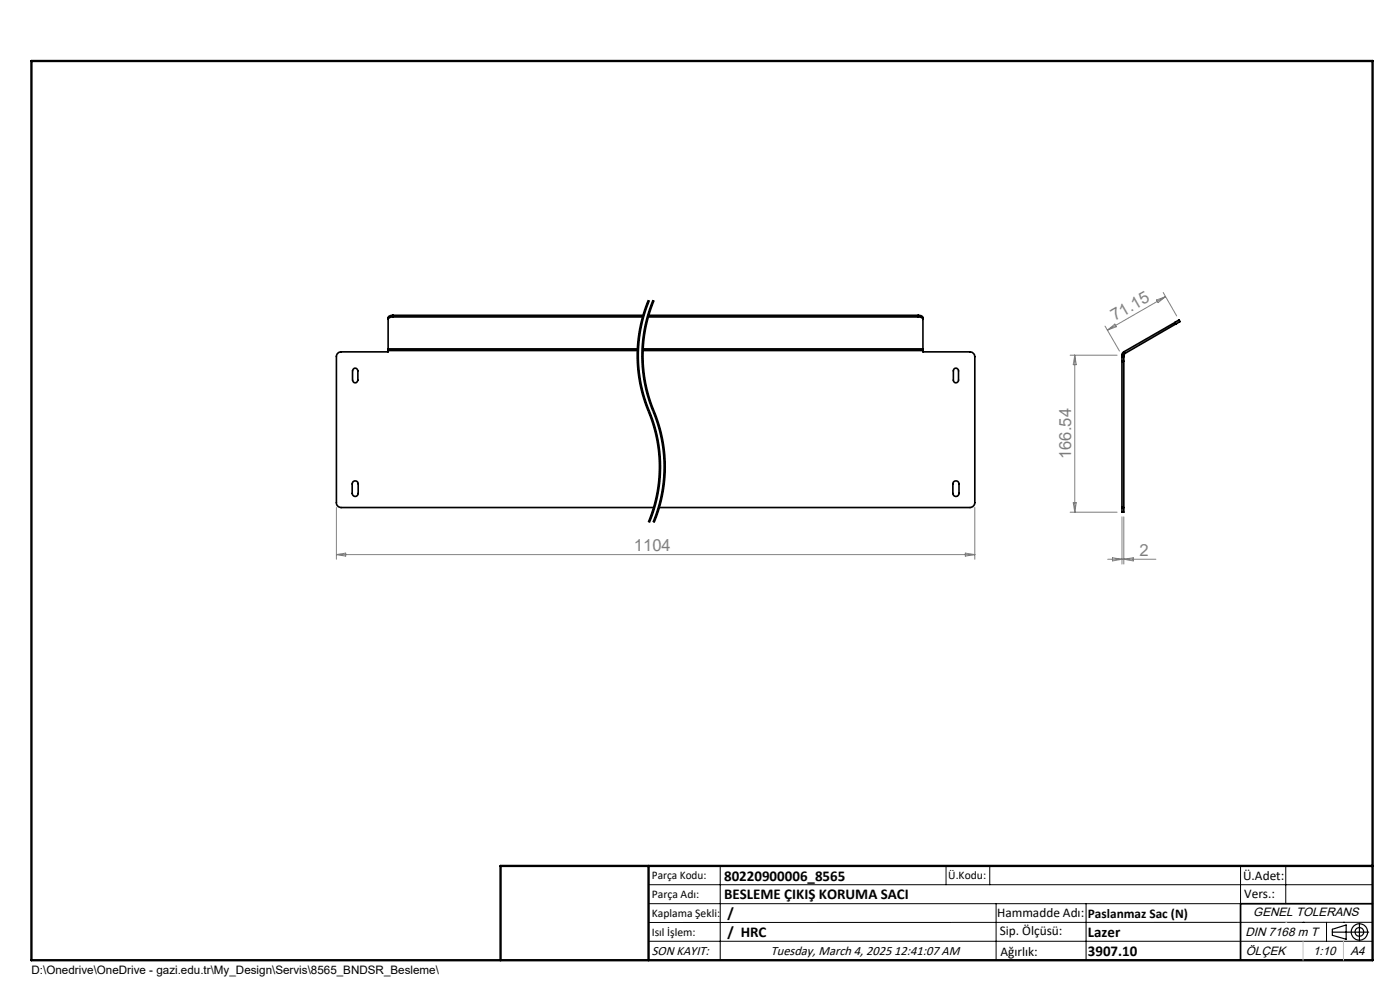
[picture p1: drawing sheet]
<svg xmlns="http://www.w3.org/2000/svg" width="297mm" height="210mm" viewBox="0 0 297 210" stroke-linecap="round" stroke-linejoin="round" font-family="sans-serif">
<g fill="none" stroke="#000" stroke-width=".35">
<path d="M75 78.3a.55 .55 0 0 1 .6-.2 .55 .55 0 0 1 .3 .6v1.9a.56 .56 0 0 1-.5 .6 .56 .56 0 0 1-.6-.6v-1.9zM82.3 74v.4M82.3 74.4v.2h-9.9a1.02 1.02 0 0 0-1 1.1v30.9a1.02 1.02 0 0 0 1 1.1h66.3M82.3 74h53M82.3 74.4h53M83.4 67.2a.95 .95 0 0 0-1.1 .5M83.4 66.9a.95 .95 0 0 0-1.1 .5v6.6M83.4 67.2h53M83.4 66.9h53.1M83.4 66.9v.3M136.3 74h59.5M136.3 74.4h59.5"/>
<path d="M137.4 67.2h57.4M137.5 66.9h57.3M194.8 67.2a.86 .86 0 0 1 1 .5M194.8 66.9a.86 .86 0 0 1 1 .5v6.6M194.8 66.9v.3M195.8 74v.4M195.8 74.4v.2h10a1.09 1.09 0 0 1 1 1.1v30.9a1.09 1.09 0 0 1-1 1.1h-66M202.4 78.3a.55 .55 0 0 1 .6-.2 .55 .55 0 0 1 .3 .6v1.9a.55 .55 0 0 1-.5 .6 .55 .55 0 0 1-.6-.6v-1.9zM238 75.7v1M238 76.7h.4M238 75.3v.4M238 76.7v31"/>
<path d="M238 75.7h.4M238 75.3h.4M238.4 75.7v1M238.4 74.6l-.3 .4-.1 .3M238.4 75.3v.4M238.4 76.7v31M238.4 74.6l.2 .4M238.6 75l-.2 .3M249.3 68.4l.8-.5 .2 .3-.9 .5M249.3 68.4l.1 .3M249.3 68.4l-10.9 6.2M249.4 68.7l-10.8 6.3"/>
<path d="M74.9 102.2l.6-.2a.61 .61 0 0 1 .5 .6v2.1a.64 .64 0 0 1-.6 .6 .64 .64 0 0 1-.7-.6v-2.1zM202.3 102.2l.4-.2a.64 .64 0 0 1 .7 .6v2.1a.65 .65 0 0 1-.6 .6 .65 .65 0 0 1-.7-.6v-2.1zM238 107.7v.9h.4v-.9M238 107.7h.4M291.2 191.7h-28v12"/>
</g>
<path d="M137.7 63.7a30.6 30.6 0 0 0 0 23.5M138.7 63.7a30.6 30.6 0 0 0 0 23.5M137.7 87.2a30.6 30.6 0 0 1 0 23.6M138.7 87.2a30.6 30.6 0 0 1 0 23.6" fill="none" stroke="#000" stroke-width=".21" stroke-dasharray="6.3 1.3 1.3 1.3" stroke-dashoffset="1.2" stroke-linecap="butt"/>
<g fill="none" stroke="#000" stroke-width=".21">
<path d="M135.2 77.1a33 33 0 0 0 2.9 11.7M135.6 69.8a30.8 30.8 0 0 0-.4 7.3M135.8 69l-.2 .8M136.2 77.1l.2 2.4M136.4 71.4l-.3 3.3 .1 2.4M136.4 79.5a34 34 0 0 0 2.7 9.3M136.6 69.8l-.2 1.6M136.6 65.9l-.8 3.1M136.8 69l-.2 .8M137.5 63.6l-.9 2.3M137.6 65.9l-.8 3.1M137.7 63.7a31.1 31.1 0 0 0 .5 25 30.6 30.6 0 0 1-.5 22.1"/>
<path d="M137.8 63.8a30.4 30.4 0 0 0-.6 21.9M138.5 63.6l-.9 2.3M138.7 63.7a31.1 31.1 0 0 0 .5 25 30.6 30.6 0 0 1-.5 22.1M138.8 63.8a30.4 30.4 0 0 0-.6 21.9M137.2 85.7l.5 1.1M137.7 86.8l.1 .4zM137.8 87.2a30.8 30.8 0 0 1 2 16.7M138.1 88.8a30.4 30.4 0 0 1 1.5 6.2M138.2 85.7a31.7 31.7 0 0 1 2.6 18.2M139.1 88.8a30.4 30.4 0 0 1 1.5 14.2M139.6 95a30.4 30.4 0 0 1 0 8M138.8 106.9l-1.3 3.8"/>
<path d="M139.5 105.5l-.8 3.1-.9 2.3M139.6 103l-.8 3.9M139.7 104.7l-.2 .8M139.8 106.9l-1.3 3.8M139.8 103.9l-.1 .8M140.5 105.5l-.8 3.1-.9 2.3M140.6 103l-.8 3.9M140.7 104.7l-.2 .8M140.8 103.9l-.1 .8M137.6 187.7h153.6M137.6 191.7h153.6M137.6 199.7h153.6"/>
<path d="M152.8 183.7v20M200.7 183.7v4M210 183.7v4M211.3 191.7v12M230.4 191.7v12M263.2 183.7v20M272.8 183.7v8M276.4 195.6h.1M281.4 195.6v4.1M285 195.6h.1M291.2 195.6l-153.6 .1"/>
</g>
<g fill="none" stroke="#000" stroke-width=".25">
<path d="M282.6 197.7h7.8M282.6 197.1l3-.9v3l-3-.8zM288.4 195.8v3.8M106.2 203.7h185"/>
<circle cx="288.4" cy="197.7" r="1.74"/>
<circle cx="288.4" cy="197.7" r=".93"/>
</g>
<g fill="none" stroke="#808080" stroke-width=".21">
<path d="M227 75.3h10M228 75.3v33.3M228 75.3l.3 2.1h-.6zM234.4 69.2l3.1 5.3M234.9 70l1.6-1.3 .3 .6zM245.4 63.6l1.9-.7-1.6 1.3zM246.8 62l2.8 5M247.3 62.9l-12.4 7.1M71.4 107.7v10.9M71.4 117.6h135.4M71.4 117.6l1.9-.3v.7zM204.8 117.3l2 .3-2 .4z"/>
<path d="M206.8 107.7v10.9M227 108.6h10M227.7 106.6h.6l-.3 2zM235 118.6h10.2M236 118.3l2 .3-2 .4zM238 109.6v10.1M238.4 109.6v10.1M238.4 118.6l2-.3v.7z"/>
</g>
<path d="M6.7 12.9h284.5v190.8h-284.5zM137.6 183.7v20M291.2 183.7h-185v20" fill="none" stroke="#000" stroke-width=".5"/>
<path d="M276.4 199.7v4M285 199.7v4" fill="none" stroke="#c0c0c0" stroke-width=".21"/>
<path d="M272.8 195.6h.1" fill="none" stroke="#c0c0c0" stroke-width=".25"/>
<g font-size="3.5" fill="#808080">
<text x="236.5" y="68.2" transform="rotate(-30 236.5 68.2)">71.15</text>
<text x="227.2" y="97.4" transform="rotate(-90 227.2 97.4)">166.54</text>
<text x="134.5" y="116.8">1104</text>
<text x="241.7" y="117.8">2</text>
</g>
<g font-size="3.2">
<text x="153.6" y="190.8">BESLEME ÇIKIŞ KORUMA SACI</text>
<text x="153.6" y="186.8">80220900006_8565</text>
<text x="154.3" y="194.8">/</text>
<text x="154.3" y="198.8">/ HRC</text>
<text x="230.8" y="198.7">Lazer</text>
<text x="230.8" y="202.8">3907.10</text>
</g>
<g font-size="2.8">
<text x="263.7" y="186.7">Ü.Adet:</text>
<text x="263.9" y="190.5">Vers.:</text>
<text x="211.5" y="194.5">Hammadde Adı:</text>
<text x="230.8" y="194.7">Paslanmaz Sac (N)</text>
<text x="138.3" y="202.6">SON KAYIT:</text>
<text x="163.5" y="202.6">Tuesday, March 4, 2025 12:41:07 AM</text>
<text x="212.1" y="198.4">Sip. Ölçüsü:</text>
<text x="212.2" y="202.7">Ağırlık:</text>
</g>
<g font-size="2.6">
<text x="265.9" y="194.4">GENEL TOLERANS</text>
<text x="264.2" y="198.5">DIN 7168 m T</text>
<text x="264.3" y="202.6">ÖLÇEK</text>
<text x="278.5" y="202.6">1:10</text>
<text x="286.5" y="202.6">A4</text>
</g>
<g font-size="2.5">
<text x="138.3" y="186.4">Parça Kodu:</text>
<text x="138.3" y="190.5">Parça Adı:</text>
<text x="201.2" y="186.5">Ü.Kodu:</text>
<text x="138.3" y="194.5">Kaplama Şekli:</text>
<text x="138.3" y="198.6">Isıl İşlem:</text>
<text x="6.7" y="206.7">D:\Onedrive\OneDrive - gazi.edu.tr\My_Design\Servis\8565_BNDSR_Besleme\</text>
</g>
</svg>
